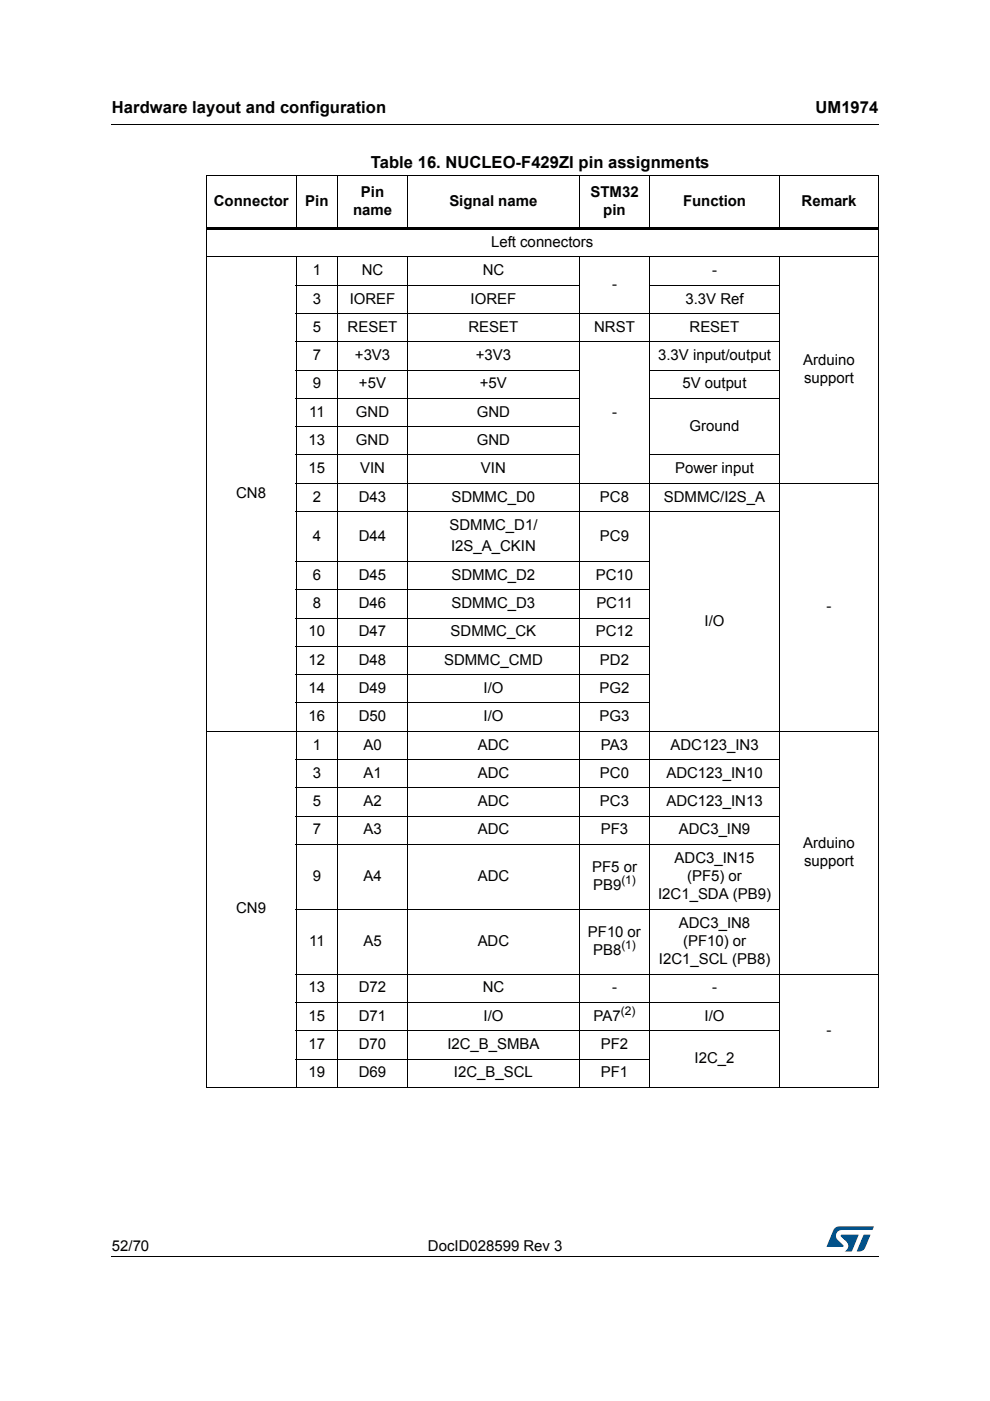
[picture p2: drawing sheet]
<svg xmlns="http://www.w3.org/2000/svg" width="210mm" height="297mm" viewBox="0 0 210 297" stroke-linecap="round" stroke-linejoin="round" font-family="sans-serif">
<path d="M23.6 26.2l.1 .2zM23.6 266.3l.1 .1z" fill="#000"/>
<path d="M23.7 26.3h162.6M23.7 266.3h162.6" fill="none" stroke="#000" stroke-width=".21"/>
<path d="M175.3 260h10v5.3h-10z" fill="#fff"/>
<g fill="#005189">
<path d="M176.9 260.5l1-.5 7.4 .1-.4 .7h-6.4a1.31 1.31 0 0 0-1.2 1.1 1.31 1.31 0 0 0 .8 1.4l.7 .7v.3l-3.5 .1z"/>
<path d="M183.1 261.8h1.4l-.6 1.6a2.16 2.16 0 0 1-1.3 1.9l-.9-.1z"/>
<path d="M178.3 261.8l3.7 .1-1.3 3.3-1.6 .1a1.43 1.43 0 0 0 .6-1.7l-1.4-1.4z"/>
</g>
<g fill="none" stroke="#000" stroke-width=".21">
<path d="M43.6 37.2h142.7M43.7 37.3v193.1M62.8 37.1v11.6M71.6 37.1v11.6M86.4 37.1v11.6M122.9 37.1v11.6M137.7 37.1v11.6M165.3 37.1v11.6M186.2 37.3v193.1M43.6 54.5h142.7M62.8 54.4v176.2M71.6 54.4v176.2"/>
<path d="M86.4 54.4v176.2M122.9 54.4v176.2M137.7 54.4v176.2M165.3 54.4v176.2M62.7 60.5h60.3M62.7 66.5h102.7M62.7 72.5h102.7M62.7 78.5h60.3M137.6 60.5h27.8M137.6 78.5h27.8M62.7 84.5h60.3M62.7 90.5h60.3"/>
<path d="M62.7 96.5h60.3M137.6 84.5h27.8M137.6 96.5h27.8M62.7 102.5h123.6M62.7 108.5h102.7M62.7 119h75.1M62.7 125.1h75.1M62.7 131h75.1M62.7 137h75.1M43.6 155h142.7M62.7 143h75.1M62.7 149h75.1"/>
<path d="M62.7 161h102.7M62.7 167h102.7M62.7 173h102.7M62.7 179h102.7M62.7 192.8h102.7M62.7 206.5h123.6M62.7 212.5h102.7M62.7 218.5h102.7M43.6 230.5h142.7M62.7 224.5h75.1"/>
</g>
<path d="M43.6 48.2h142.7v.6h-142.7z" fill="#000"/>
<g font-size="3.5">
<text x="23.7" y="23.9">Hardware layout and configuration</text>
<text x="172.9" y="23.9">UM1974</text>
<text x="78.6" y="35.7">Table 16. NUCLEO-F429ZI pin assignments</text>
</g>
<g font-size="3.2">
<text x="76.5" y="41.8">Pin</text>
<text x="125.2" y="41.8">STM32</text>
<text x="45.3" y="43.7">Connector</text>
<text x="64.7" y="43.7">Pin</text>
<text x="74.8" y="45.7">name</text>
<text x="95.3" y="43.7">Signal name</text>
<text x="127.9" y="45.7">pin</text>
<text x="144.8" y="43.7">Function</text>
<text x="169.9" y="43.7">Remark</text>
<text x="104.2" y="52.4">Left connectors</text>
<text x="66.3" y="58.4">1</text>
<text x="76.7" y="58.4">NC</text>
<text x="102.3" y="58.4">NC</text>
<text x="151" y="58.4">-</text>
<text x="66.3" y="64.4">3</text>
<text x="74.1" y="64.4">IOREF</text>
<text x="99.8" y="64.4">IOREF</text>
<text x="129.8" y="61.4">-</text>
<text x="145.3" y="64.4">3.3V Ref</text>
<text x="66.3" y="70.4">5</text>
<text x="73.7" y="70.4">RESET</text>
<text x="99.3" y="70.4">RESET</text>
<text x="126" y="70.4">NRST</text>
<text x="146.2" y="70.4">RESET</text>
<text x="66.3" y="76.3">7</text>
<text x="75.2" y="76.3">+3V3</text>
<text x="100.9" y="76.3">+3V3</text>
<text x="139.5" y="76.3">3.3V input/output</text>
<text x="170.3" y="77.4">Arduino</text>
<text x="66.3" y="82.4">9</text>
<text x="76.1" y="82.4">+5V</text>
<text x="101.7" y="82.4">+5V</text>
<text x="144.7" y="82.4">5V output</text>
<text x="170.5" y="81.3">support</text>
<text x="65.6" y="88.4">11</text>
<text x="75.5" y="88.4">GND</text>
<text x="101.1" y="88.4">GND</text>
<text x="129.8" y="88.4">-</text>
<text x="65.4" y="94.3">13</text>
<text x="75.5" y="94.3">GND</text>
<text x="101.1" y="94.3">GND</text>
<text x="146.2" y="91.4">Ground</text>
<text x="65.4" y="100.4">15</text>
<text x="76.4" y="100.4">VIN</text>
<text x="102" y="100.4">VIN</text>
<text x="143.1" y="100.4">Power input</text>
<text x="50.1" y="105.6">CN8</text>
<text x="66.3" y="106.3">2</text>
<text x="76.1" y="106.3">D43</text>
<text x="95.7" y="106.3">SDMMC_D0</text>
<text x="127.2" y="106.3">PC8</text>
<text x="140.7" y="106.3">SDMMC/I2S_A</text>
<text x="95.3" y="112.4">SDMMC_D1/</text>
<text x="66.3" y="114.6">4</text>
<text x="76.1" y="114.6">D44</text>
<text x="95.6" y="116.9">I2S_A_CKIN</text>
<text x="127.2" y="114.6">PC9</text>
<text x="66.3" y="122.9">6</text>
<text x="76.1" y="122.9">D45</text>
<text x="95.7" y="122.9">SDMMC_D2</text>
<text x="126.3" y="122.9">PC10</text>
<text x="66.3" y="128.9">8</text>
<text x="76.1" y="128.9">D46</text>
<text x="95.7" y="128.9">SDMMC_D3</text>
<text x="126.4" y="128.9">PC11</text>
<text x="175.2" y="129.6">-</text>
<text x="65.4" y="134.9">10</text>
<text x="76.1" y="134.9">D47</text>
<text x="95.5" y="134.9">SDMMC_CK</text>
<text x="126.3" y="134.9">PC12</text>
<text x="149.4" y="132.6">I/O</text>
<text x="65.4" y="140.9">12</text>
<text x="76.1" y="140.9">D48</text>
<text x="94.2" y="140.9">SDMMC_CMD</text>
<text x="127.2" y="140.9">PD2</text>
<text x="65.4" y="146.9">14</text>
<text x="76.1" y="146.9">D49</text>
<text x="102.5" y="146.9">I/O</text>
<text x="127.1" y="146.9">PG2</text>
<text x="65.4" y="152.9">16</text>
<text x="76.1" y="152.9">D50</text>
<text x="102.5" y="152.9">I/O</text>
<text x="127.1" y="152.9">PG3</text>
<text x="66.3" y="158.9">1</text>
<text x="77" y="158.9">A0</text>
<text x="101.3" y="158.9">ADC</text>
<text x="127.4" y="158.9">PA3</text>
<text x="142.2" y="158.9">ADC123_IN3</text>
<text x="66.3" y="164.9">3</text>
<text x="77" y="164.9">A1</text>
<text x="101.3" y="164.9">ADC</text>
<text x="127.2" y="164.9">PC0</text>
<text x="141.3" y="164.9">ADC123_IN10</text>
<text x="66.3" y="170.9">5</text>
<text x="77" y="170.9">A2</text>
<text x="101.3" y="170.9">ADC</text>
<text x="127.2" y="170.9">PC3</text>
<text x="141.3" y="170.9">ADC123_IN13</text>
<text x="66.3" y="176.9">7</text>
<text x="77" y="176.9">A3</text>
<text x="101.3" y="176.9">ADC</text>
<text x="127.4" y="176.9">PF3</text>
<text x="143.9" y="176.9">ADC3_IN9</text>
<text x="170.3" y="179.7">Arduino</text>
<text x="125.5" y="184.8">PF5 or</text>
<text x="143" y="182.9">ADC3_IN15</text>
<text x="170.5" y="183.6">support</text>
<text x="66.3" y="186.8">9</text>
<text x="77" y="186.8">A4</text>
<text x="101.3" y="186.8">ADC</text>
<text x="125.8" y="188.7">PB9</text>
<text x="139.5" y="190.7">I2C1_SDA (PB9)</text>
<text x="145.7" y="186.8">(PF5) or</text>
<text x="50.1" y="193.7">CN9</text>
<text x="143.9" y="196.7">ADC3_IN8</text>
<text x="65.6" y="200.5">11</text>
<text x="77" y="200.5">A5</text>
<text x="101.3" y="200.5">ADC</text>
<text x="124.7" y="198.6">PF10 or</text>
<text x="125.8" y="202.5">PB8</text>
<text x="144.8" y="200.5">(PF10) or</text>
<text x="139.7" y="204.4">I2C1_SCL (PB8)</text>
<text x="65.4" y="210.4">13</text>
<text x="76.1" y="210.4">D72</text>
<text x="102.3" y="210.4">NC</text>
<text x="129.8" y="210.4">-</text>
<text x="151" y="210.4">-</text>
<text x="65.4" y="216.4">15</text>
<text x="76.1" y="216.4">D71</text>
<text x="102.5" y="216.4">I/O</text>
<text x="125.9" y="216.4">PA7</text>
<text x="149.4" y="216.4">I/O</text>
<text x="175.2" y="219.4">-</text>
<text x="65.4" y="222.4">17</text>
<text x="76.1" y="222.4">D70</text>
<text x="94.8" y="222.4">I2C_B_SMBA</text>
<text x="127.4" y="222.4">PF2</text>
<text x="147.3" y="225.4">I2C_2</text>
<text x="65.4" y="228.4">19</text>
<text x="76.1" y="228.4">D69</text>
<text x="96.2" y="228.4">I2C_B_SCL</text>
<text x="127.4" y="228.4">PF1</text>
<text x="23.7" y="265.1">52/70</text>
<text x="90.7" y="265.1">DocID028599 Rev 3</text>
</g>
<g font-size="2.5">
<text x="131.7" y="187.5">(1)</text>
<text x="131.7" y="201.2">(1)</text>
<text x="131.6" y="215.1">(2)</text>
</g>
</svg>
